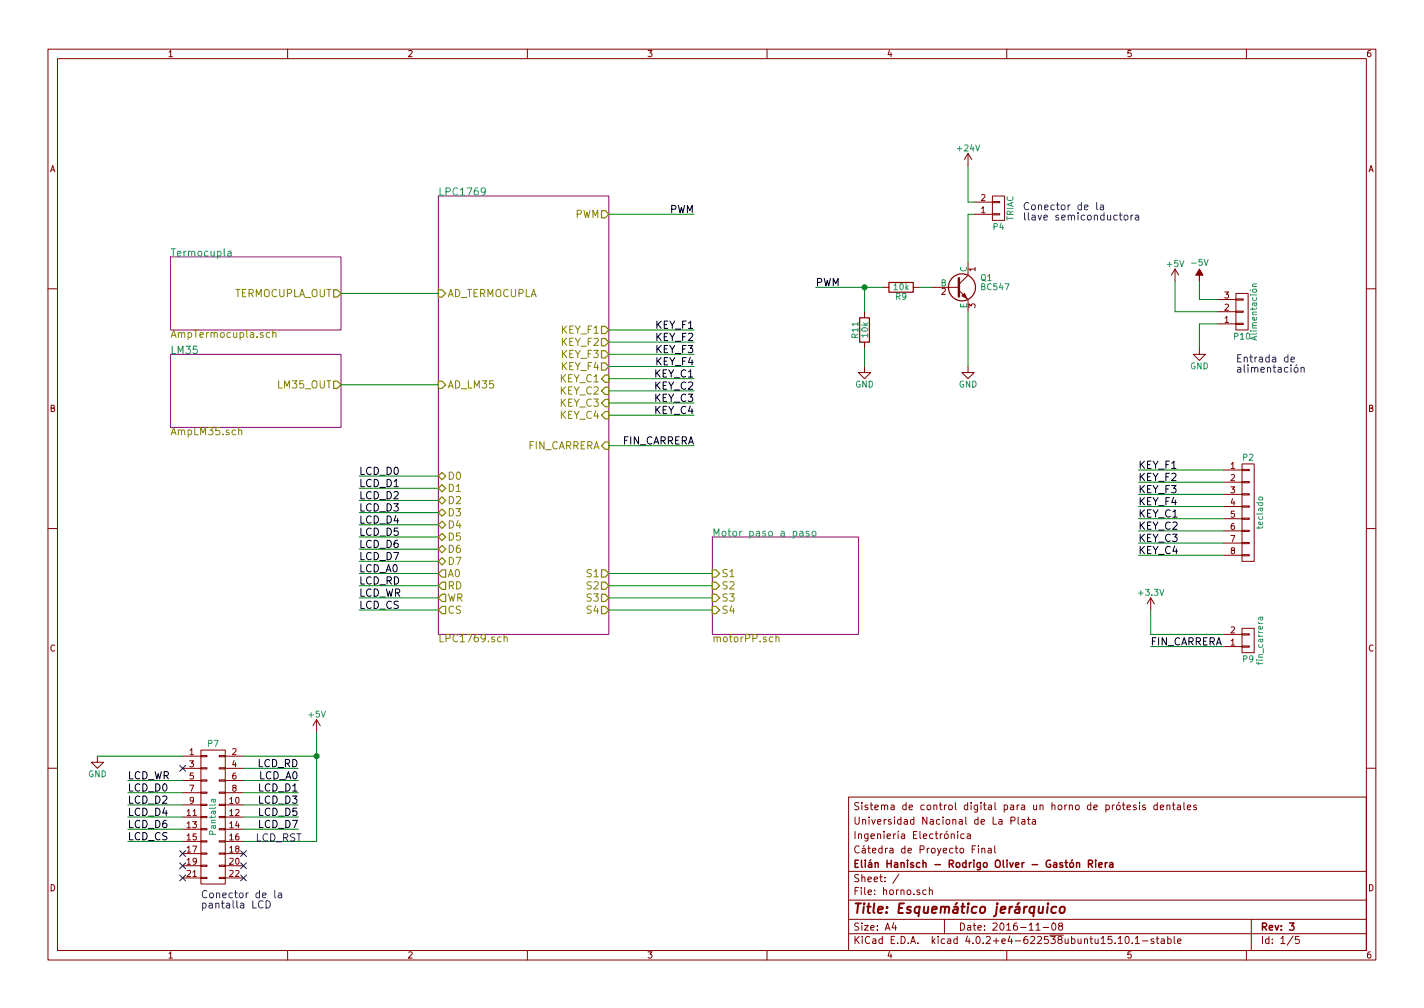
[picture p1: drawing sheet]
EESchema Schematic File Version 2
LIBS:power
LIBS:device
LIBS:transistors
LIBS:conn
LIBS:linear
LIBS:regul
LIBS:74xx
LIBS:cmos4000
LIBS:memory
LIBS:microcontrollers
LIBS:dsp
LIBS:analog_switches
LIBS:motorola
LIBS:texas
LIBS:intel
LIBS:audio
LIBS:interface
LIBS:digital-audio
LIBS:philips
LIBS:display
LIBS:siliconi
LIBS:opto
LIBS:contrib
LIBS:valves
LIBS:horno
LIBS:sensors
LIBS:stepper drivers
LIBS:horno-cache
EELAYER 25 0
EELAYER END
$Descr A4 11693 8268
encoding utf-8
Sheet 1 5
Title "Esquemático jerárquico"
Date "2016-11-08"
Rev "3"
Comp "Elián Hanisch - Rodrigo Oliver - Gastón Riera"
Comment1 "Cátedra de Proyecto Final"
Comment2 "Ingeniería Electrónica"
Comment3 "Universidad Nacional de La Plata"
Comment4 "Sistema de control digital para un horno de prótesis dentales"
$EndDescr
$Sheet
S 1400 2900 1400 600 
U 57C2159A
F0 "LM35" 60
F1 "AmpLM35.sch" 60
F2 "LM35_OUT" O R 2800 3150 60 
$EndSheet
$Sheet
S 1400 2100 1400 600 
U 57C52EB8
F0 "Termocupla" 60
F1 "AmpTermocupla.sch" 60
F2 "TERMOCUPLA_OUT" O R 2800 2400 60 
$EndSheet
$Comp
L R R9
U 1 1
P 7400 2350
F 0 "R9" V 7480 2350 50  0000 C CNN
F 1 "10k" V 7400 2350 50  0000 C CNN
F 2 "Resistors_ThroughHole:Resistor_Horizontal_RM10mm" V 7330 2350 50  0001 C CNN
F 3 "" H 7400 2350 50  0000 C CNN
	1    7400 2350
	0    1    1    0   
$EndComp
$Comp
L BC547 Q1
U 1 1
P 7850 2350
F 0 "Q1" H 8050 2425 50  0000 L CNN
F 1 "BC547" H 8050 2350 50  0000 L CNN
F 2 "TO_SOT_Packages_THT:TO-92_Inline_Wide" H 8050 2275 50  0001 L CIN
F 3 "" H 7850 2350 50  0000 L CNN
	1    7850 2350
	1    0    0    -1  
$EndComp
$Comp
L GND #PWR5
U 1 1
P 7950 3000
F 0 "#PWR5" H 7950 2750 50  0001 C CNN
F 1 "GND" H 7950 2850 50  0000 C CNN
F 2 "" H 7950 3000 50  0000 C CNN
F 3 "" H 7950 3000 50  0000 C CNN
	1    7950 3000
	1    0    0    -1  
$EndComp
$Comp
L CONN_01X02 P4
U 1 1
P 8200 1700
F 0 "P4" H 8200 1850 50  0000 C CNN
F 1 "TRIAC" V 8300 1700 50  0000 C CNN
F 2 "Pin_Headers:Pin_Header_Straight_1x02" H 8200 1700 50  0001 C CNN
F 3 "" H 8200 1700 50  0000 C CNN
	1    8200 1700
	1    0    0    1   
$EndComp
$Comp
L CONN_02X11 P7
U 1 1
P 1750 6700
F 0 "P7" H 1750 7300 50  0000 C CNN
F 1 "Pantalla" V 1750 6700 50  0000 C CNN
F 2 "Pin_Headers:Pin_Header_Straight_2x11" H 1750 5500 50  0001 C CNN
F 3 "" H 1750 5500 50  0000 C CNN
	1    1750 6700
	1    0    0    -1  
$EndComp
Text Label 2950 3900 0    60   ~ 0
LCD_D0
Text Label 2950 4000 0    60   ~ 0
LCD_D1
Text Label 2950 4100 0    60   ~ 0
LCD_D2
Text Label 2950 4200 0    60   ~ 0
LCD_D3
Text Label 2950 4300 0    60   ~ 0
LCD_D4
Text Label 2950 4400 0    60   ~ 0
LCD_D5
Text Label 2950 4500 0    60   ~ 0
LCD_D6
Text Label 2950 4600 0    60   ~ 0
LCD_D7
Text Label 1050 6500 0    60   ~ 0
LCD_D0
Text Label 2450 6500 2    60   ~ 0
LCD_D1
Text Label 2450 6600 2    60   ~ 0
LCD_D3
Text Label 2450 6700 2    60   ~ 0
LCD_D5
Text Label 2450 6800 2    60   ~ 0
LCD_D7
Text Label 1050 6600 0    60   ~ 0
LCD_D2
Text Label 1050 6700 0    60   ~ 0
LCD_D4
Text Label 1050 6800 0    60   ~ 0
LCD_D6
$Comp
L GND #PWR1
U 1 1
P 800 6200
F 0 "#PWR1" H 800 5950 50  0001 C CNN
F 1 "GND" H 800 6050 50  0000 C CNN
F 2 "" H 800 6200 50  0000 C CNN
F 3 "" H 800 6200 50  0000 C CNN
	1    800  6200
	1    0    0    -1  
$EndComp
$Comp
L +5V #PWR2
U 1 1
P 2600 6000
F 0 "#PWR2" H 2600 5850 50  0001 C CNN
F 1 "+5V" H 2600 6140 50  0000 C CNN
F 2 "" H 2600 6000 50  0000 C CNN
F 3 "" H 2600 6000 50  0000 C CNN
	1    2600 6000
	1    0    0    -1  
$EndComp
NoConn ~ 1500 6300
Text Label 1050 6400 0    60   ~ 0
LCD_WR
Text Label 2450 6400 2    60   ~ 0
LCD_A0
Text Label 2450 6300 2    60   ~ 0
LCD_RD
Text Label 2950 4900 0    60   ~ 0
LCD_WR
Text Label 2950 4800 0    60   ~ 0
LCD_RD
Text Label 2950 4700 0    60   ~ 0
LCD_A0
NoConn ~ 1500 7000
NoConn ~ 1500 7100
NoConn ~ 2000 7100
NoConn ~ 2000 7200
NoConn ~ 1500 7200
Text Label 2950 5000 0    60   ~ 0
LCD_CS
Text Label 1050 6900 0    60   ~ 0
LCD_CS
Text Notes 8400 1800 0    60   ~ 0
Conector de la\nllave semiconductora
Text Notes 1650 7450 0    60   ~ 0
Conector de la\npantalla LCD
$Comp
L CONN_01X03 P10
U 1 1
P 10200 2550
F 0 "P10" H 10200 2750 50  0000 C CNN
F 1 "Alimentación" V 10300 2550 50  0000 C CNN
F 2 "Pin_Headers:Pin_Header_Straight_1x03" H 10200 2550 50  0001 C CNN
F 3 "" H 10200 2550 50  0000 C CNN
	1    10200 2550
	1    0    0    1   
$EndComp
$Comp
L GND #PWR9
U 1 1
P 9850 2850
F 0 "#PWR9" H 9850 2600 50  0001 C CNN
F 1 "GND" H 9850 2700 50  0000 C CNN
F 2 "" H 9850 2850 50  0000 C CNN
F 3 "" H 9850 2850 50  0000 C CNN
	1    9850 2850
	1    0    0    -1  
$EndComp
$Comp
L +5V #PWR7
U 1 1
P 9650 2300
F 0 "#PWR7" H 9650 2150 50  0001 C CNN
F 1 "+5V" H 9650 2440 50  0000 C CNN
F 2 "" H 9650 2300 50  0000 C CNN
F 3 "" H 9650 2300 50  0000 C CNN
	1    9650 2300
	1    0    0    -1  
$EndComp
$Comp
L -5V #PWR8
U 1 1
P 9850 2300
F 0 "#PWR8" H 9850 2400 50  0001 C CNN
F 1 "-5V" H 9850 2450 50  0000 C CNN
F 2 "" H 9850 2300 50  0000 C CNN
F 3 "" H 9850 2300 50  0000 C CNN
	1    9850 2300
	1    0    0    -1  
$EndComp
Text Notes 10150 3050 0    60   ~ 0
Entrada de \nalimentación
NoConn ~ 2000 7000
$Comp
L R R11
U 1 1
P 7100 2700
F 0 "R11" V 7180 2700 50  0000 C CNN
F 1 "10k" V 7100 2700 50  0000 C CNN
F 2 "Resistors_ThroughHole:Resistor_Horizontal_RM10mm" V 7030 2700 50  0001 C CNN
F 3 "" H 7100 2700 50  0000 C CNN
	1    7100 2700
	-1   0    0    1   
$EndComp
$Comp
L GND #PWR3
U 1 1
P 7100 3000
F 0 "#PWR3" H 7100 2750 50  0001 C CNN
F 1 "GND" H 7100 2850 50  0000 C CNN
F 2 "" H 7100 3000 50  0000 C CNN
F 3 "" H 7100 3000 50  0000 C CNN
	1    7100 3000
	1    0    0    -1  
$EndComp
$Comp
L CONN_01X08 P2
U 1 1
P 10250 4200
F 0 "P2" H 10250 4650 50  0000 C CNN
F 1 "teclado" V 10350 4200 50  0000 C CNN
F 2 "" H 10250 4200 50  0000 C CNN
F 3 "" H 10250 4200 50  0000 C CNN
	1    10250 4200
	1    0    0    -1  
$EndComp
$Sheet
S 3600 1600 1400 3600
U 57C1B180
F0 "LPC1769" 60
F1 "LPC1769.sch" 60
F2 "PWM" O R 5000 1750 60 
F3 "S1" O R 5000 4700 60 
F4 "S2" O R 5000 4800 60 
F5 "S3" O R 5000 4900 60 
F6 "S4" O R 5000 5000 60 
F7 "D0" B L 3600 3900 60 
F8 "D1" B L 3600 4000 60 
F9 "D2" B L 3600 4100 60 
F10 "D3" B L 3600 4200 60 
F11 "D4" B L 3600 4300 60 
F12 "D5" B L 3600 4400 60 
F13 "D6" B L 3600 4500 60 
F14 "D7" B L 3600 4600 60 
F15 "A0" O L 3600 4700 60 
F16 "RD" O L 3600 4800 60 
F17 "WR" O L 3600 4900 60 
F18 "CS" O L 3600 5000 60 
F19 "AD_TERMOCUPLA" I L 3600 2400 60 
F20 "AD_LM35" I L 3600 3150 60 
F21 "KEY_F1" O R 5000 2700 60 
F22 "KEY_F2" O R 5000 2800 60 
F23 "KEY_F3" O R 5000 2900 60 
F24 "KEY_F4" O R 5000 3000 60 
F25 "KEY_C1" I R 5000 3100 60 
F26 "KEY_C2" I R 5000 3200 60 
F27 "KEY_C3" I R 5000 3300 60 
F28 "KEY_C4" I R 5000 3400 60 
F29 "FIN_CARRERA" I R 5000 3650 60 
$EndSheet
Wire Wire Line
	2800 3150 3600 3150
Wire Wire Line
	6700 2350 7250 2350
Wire Wire Line
	7550 2350 7650 2350
Wire Wire Line
	7950 2550 7950 3000
Wire Wire Line
	7950 1350 7950 1650
Wire Wire Line
	7950 1750 7950 2150
Wire Wire Line
	7950 1650 8000 1650
Wire Wire Line
	8000 1750 7950 1750
Wire Wire Line
	5000 4700 5850 4700
Wire Wire Line
	5000 4800 5850 4800
Wire Wire Line
	5850 4900 5000 4900
Wire Wire Line
	5000 5000 5850 5000
Wire Wire Line
	3600 3900 2950 3900
Wire Wire Line
	3600 4000 2950 4000
Wire Wire Line
	3600 4100 2950 4100
Wire Wire Line
	3600 4200 2950 4200
Wire Wire Line
	3600 4300 2950 4300
Wire Wire Line
	3600 4400 2950 4400
Wire Wire Line
	3600 4500 2950 4500
Wire Wire Line
	3600 4600 2950 4600
Wire Wire Line
	1500 6500 1050 6500
Wire Wire Line
	1500 6600 1050 6600
Wire Wire Line
	1500 6700 1050 6700
Wire Wire Line
	1500 6800 1050 6800
Wire Wire Line
	2000 6500 2450 6500
Wire Wire Line
	2000 6600 2450 6600
Wire Wire Line
	2000 6700 2450 6700
Wire Wire Line
	2000 6800 2450 6800
Wire Wire Line
	800  6200 1500 6200
Wire Wire Line
	2000 6200 2600 6200
Wire Wire Line
	2000 6300 2450 6300
Wire Wire Line
	2000 6400 2450 6400
Wire Wire Line
	1500 6400 1050 6400
Wire Wire Line
	3600 4700 2950 4700
Wire Wire Line
	3600 4800 2950 4800
Wire Wire Line
	2950 4900 3600 4900
Wire Wire Line
	1500 6900 1050 6900
Wire Wire Line
	3600 5000 2950 5000
Wire Wire Line
	10000 2650 9850 2650
Wire Wire Line
	9850 2650 9850 2850
Wire Wire Line
	2800 2400 3600 2400
Wire Wire Line
	2600 6900 2600 6000
Wire Wire Line
	2000 6900 2600 6900
Wire Wire Line
	10000 2450 9850 2450
Wire Wire Line
	9850 2450 9850 2300
Wire Wire Line
	10000 2550 9650 2550
Wire Wire Line
	9650 2550 9650 2300
Wire Wire Line
	7100 2550 7100 2350
Connection ~ 7100 2350
Wire Wire Line
	7100 3000 7100 2850
Wire Wire Line
	5000 2700 5700 2700
Wire Wire Line
	5000 2800 5700 2800
Wire Wire Line
	5000 2900 5700 2900
Wire Wire Line
	5000 3000 5700 3000
Wire Wire Line
	5000 3100 5700 3100
Wire Wire Line
	5000 3200 5700 3200
Wire Wire Line
	5700 3300 5000 3300
Wire Wire Line
	5000 3400 5700 3400
Text Label 5700 2700 2    60   ~ 0
KEY_F1
Text Label 5700 2800 2    60   ~ 0
KEY_F2
Text Label 5700 2900 2    60   ~ 0
KEY_F3
Text Label 5700 3000 2    60   ~ 0
KEY_F4
Text Label 5700 3100 2    60   ~ 0
KEY_C1
Text Label 5700 3200 2    60   ~ 0
KEY_C2
Text Label 5700 3300 2    60   ~ 0
KEY_C3
Text Label 5700 3400 2    60   ~ 0
KEY_C4
Wire Wire Line
	9350 3850 10050 3850
Wire Wire Line
	9350 3950 10050 3950
Wire Wire Line
	9350 4050 10050 4050
Wire Wire Line
	9350 4150 10050 4150
Wire Wire Line
	9350 4250 10050 4250
Wire Wire Line
	9350 4350 10050 4350
Wire Wire Line
	10050 4450 9350 4450
Wire Wire Line
	9350 4550 10050 4550
Text Label 9350 3850 0    60   ~ 0
KEY_F1
Text Label 9350 3950 0    60   ~ 0
KEY_F2
Text Label 9350 4050 0    60   ~ 0
KEY_F3
Text Label 9350 4150 0    60   ~ 0
KEY_F4
Text Label 9350 4250 0    60   ~ 0
KEY_C1
Text Label 9350 4350 0    60   ~ 0
KEY_C2
Text Label 9350 4450 0    60   ~ 0
KEY_C3
Text Label 9350 4550 0    60   ~ 0
KEY_C4
Wire Wire Line
	5000 1750 5700 1750
Text Label 5700 1750 2    60   ~ 0
PWM
Text Label 6700 2350 0    60   ~ 0
PWM
$Sheet
S 5850 4400 1200 800 
U 57C5E497
F0 "Motor paso a paso" 60
F1 "motorPP.sch" 60
F2 "S1" I L 5850 4700 60 
F3 "S2" I L 5850 4800 60 
F4 "S3" I L 5850 4900 60 
F5 "S4" I L 5850 5000 60 
$EndSheet
Wire Wire Line
	5000 3650 5700 3650
Text Label 5700 3650 2    60   ~ 0
FIN_CARRERA
$Comp
L CONN_01X02 P9
U 1 1
P 10250 5250
F 0 "P9" H 10250 5400 50  0000 C CNN
F 1 "fin_carrera" V 10350 5250 50  0000 C CNN
F 2 "" H 10250 5250 50  0000 C CNN
F 3 "" H 10250 5250 50  0000 C CNN
	1    10250 5250
	1    0    0    1   
$EndComp
$Comp
L +3.3V #PWR6
U 1 1
P 9450 5000
F 0 "#PWR6" H 9450 4850 50  0001 C CNN
F 1 "+3.3V" H 9450 5140 50  0000 C CNN
F 2 "" H 9450 5000 50  0000 C CNN
F 3 "" H 9450 5000 50  0000 C CNN
	1    9450 5000
	1    0    0    -1  
$EndComp
Wire Wire Line
	9450 5200 10050 5200
Wire Wire Line
	9450 5300 10050 5300
Text Label 9450 5300 0    60   ~ 0
FIN_CARRERA
Wire Wire Line
	9450 5000 9450 5200
$Comp
L +24V #PWR4
U 1 1
P 7950 1350
F 0 "#PWR4" H 7950 1200 50  0001 C CNN
F 1 "+24V" H 7950 1490 50  0000 C CNN
F 2 "" H 7950 1350 50  0000 C CNN
F 3 "" H 7950 1350 50  0000 C CNN
	1    7950 1350
	1    0    0    -1  
$EndComp
Connection ~ 2600 6200
Text Notes 2100 6900 0    60   ~ 0
LCD_RST
$EndSCHEMATC
